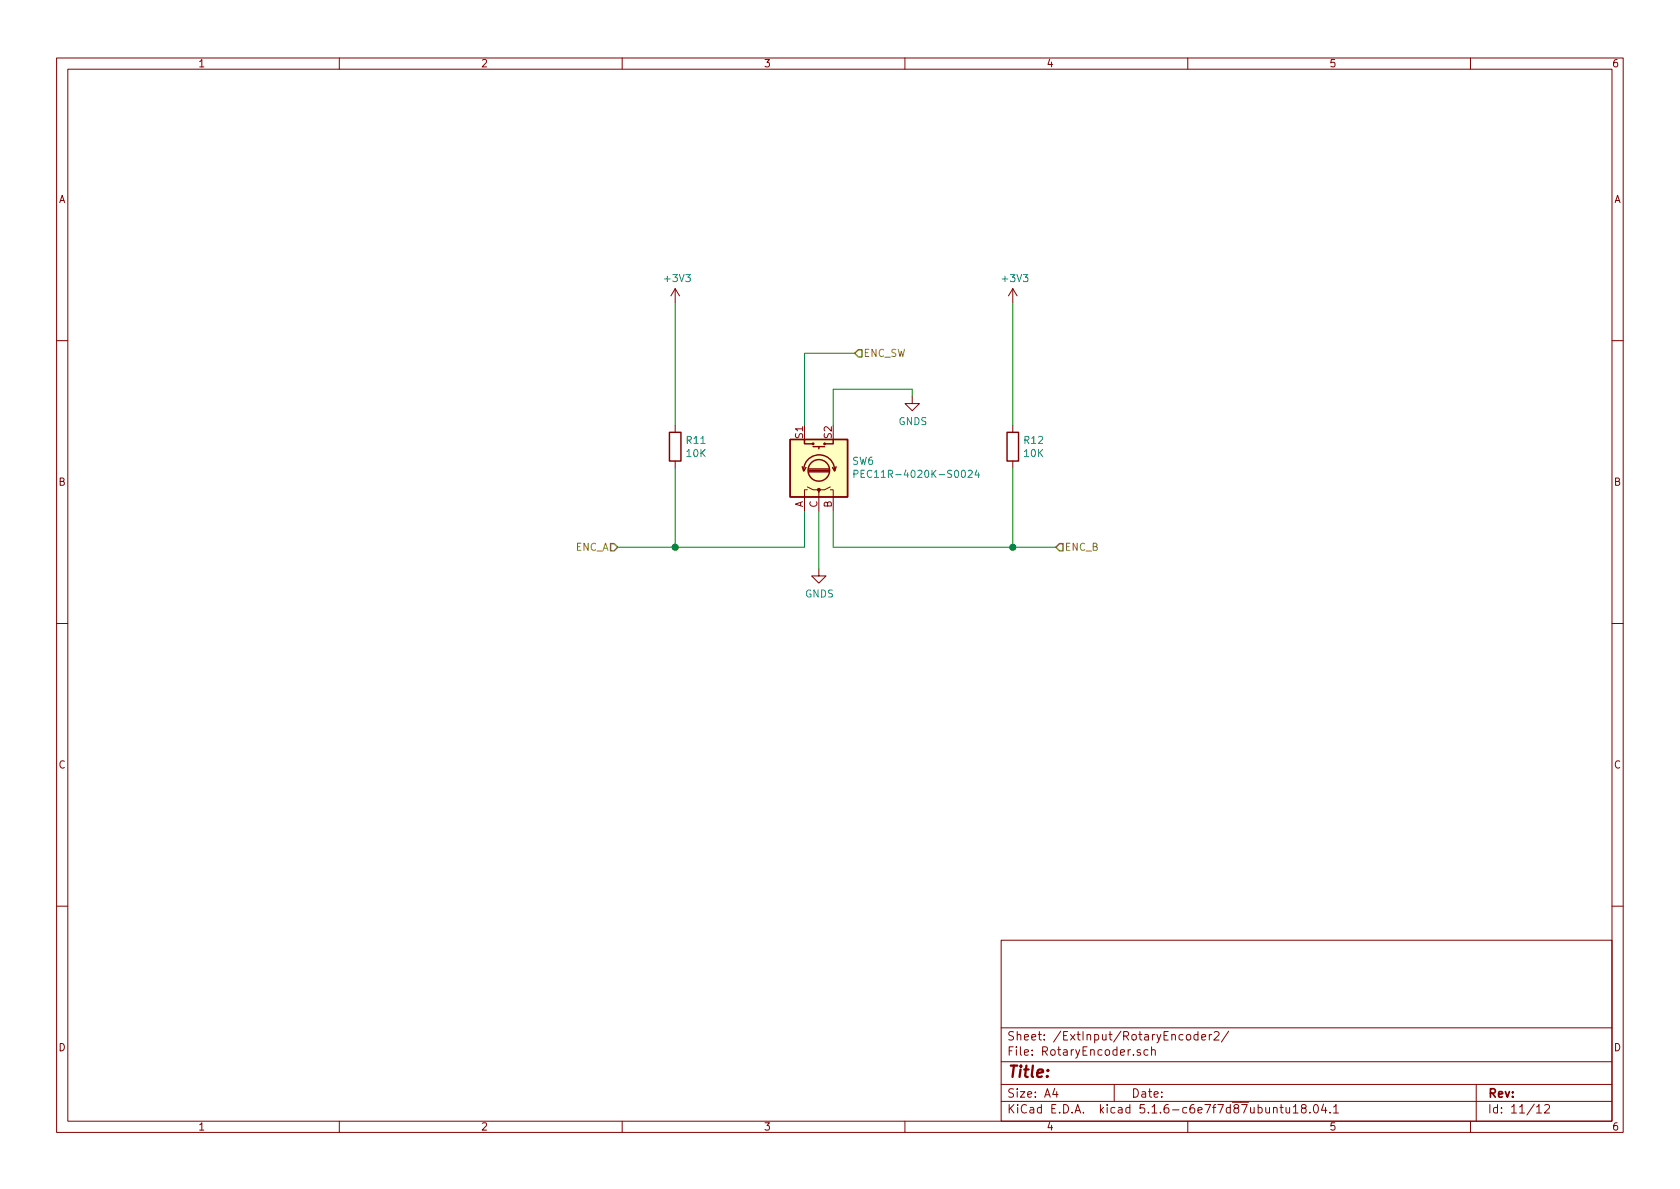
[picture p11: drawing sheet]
<svg xmlns="http://www.w3.org/2000/svg" width="297mm" height="210mm" viewBox="0 0 297 210" stroke-linecap="round" stroke-linejoin="round" font-family="sans-serif">
<g fill="none" stroke="#840000" stroke-width=".18">
<path d="M10 10.3h277v189.9h-277zM12 12.2h273v186.1h-273zM60 10.3v1.9M110 10.3v1.9M160 10.3v1.9M210 10.3v1.9M260 10.3v1.9M119.4 51l-.8 1.3M119.4 51v2.6M119.4 51l.7 1.3M179.1 51l-.8 1.3M179.1 51v2.6"/>
<path d="M179.1 51l.7 1.3M10 60.2h2M119.4 75.2v1.2M161.3 70.1v1.3h1.3l-1.3 1.2-1.3-1.2h1.3M179.1 75.2v1.2M285 60.2h2M119.4 81.5v1.3M142.7 86.6h-.5v3.8M142.7 86.1l1.1 .5h1v.5M146.8 86.6h.5v3.8M146.8 86.1l-1 .5h-1v3.8M179.1 81.5v1.3"/>
<path d="M10 110.3h2M144.8 100.6v1.2h1.2l-1.2 1.3-1.3-1.3h1.3M285 110.3h2M10 160.2h2M177 166.3h108v32h-108zM285 160.2h2M60 198.3v1.9M110 198.3v1.9M160 198.3v1.9M177 194.8h108M177 191.8h108M177 187.8h108"/>
<path d="M177 181.8h108M186.5 192.5l-.4 1h1M186.8 193v1M197 191.8v3M201.6 185.7a.37 .37 0 0 0-.6 .1l.1 .2 .5 .2 .1 .1-.2 .3-.5-.1M203 185.7l-.5-.1-.2 .3v.6l.2 .1 .5-.1M203.6 185.7h.1a.37 .37 0 0 1 .6 .1v.8M203.6 185.1v1.5M209.8 183.1l.2-.2 .5 .2v.7l-.2 .1-.5-.1zM210 198.3v1.9M211.8 183l-.4-.1-.3 .3 .1 .6 .2 .1 .4-.1M211.8 182.4v1.5"/>
<path d="M212.5 183.4l.7-.1-.1-.3-.4-.1-.2 .2v.7h.6M213.8 182.9v1M214.2 182.9l-.4 .3M214.7 182.6l.2-.2h.3l.3 .2v.2l-.9 1.1h.9M217.2 182.3l-1.2 2M225.2 196l.2-.2 .3 .1 .1 .9M226.3 195.8h.6M226.5 195.3v1.3l.4 .2M227.4 195.8l.1 .9 .3 .1 .2-.1M228 195.8v1M228.7 195.8l.4-.5v1.5M228.7 196.8h.8"/>
<path d="M230.4 196l-.3-.2v-.3a.48 .48 0 0 1 .8 0l-.1 .4-.7 .2v.4l.3 .3h.3l.2-.3v-.4l-.2-.1M231.6 196.7v.1M232.4 195.4l.2-.1a.8 .8 0 0 1 .5 .8 .8 .8 0 0 1-.5 .7 1 1 0 0 1-.2-1.4zM234 195.2l-.3 1.1h.9M234.4 195.8v1M235.2 196.7v.1M235.8 195.8l.4-.5v1.5M235.8 196.8h.9M260 198.3v1.9M261 191.8v6.5M271.7 195.8l.4-.5v1.5M271.7 196.8h.8"/>
<path d="M273.1 195.5l.2-.2h.4l.2 .2 .1 .3-.1 .2-.9 .8h1"/>
</g>
<g fill="none" stroke="#840000" stroke-width=".25">
<path d="M118.4 76.4h2v5.1h-2zM139.7 77.7h10.2v10.2h-10.2zM142.2 77.7v.8h1.6M143.8 79h2M144.8 79v.4M147.3 77.7v.8h-1.5M178.1 76.4h2v5.1h-2zM141.9 82.5l.2 .8 .4-.6M142.1 83.2a2.74 2.74 0 0 1 2.7-2.8 2.74 2.74 0 0 1 2.8 2.8M143 83.4h3.6M143 83.2h3.6M143 82.9h3.6"/>
<path d="M147.8 82.5l-.2 .8-.4-.6"/>
<circle cx="143.8" cy="78.5" r=".13"/>
<circle cx="145.8" cy="78.5" r=".13"/>
<circle cx="144.8" cy="83.2" r="1.9"/>
</g>
<path d="M139.7 77.7h10.2v10.2h-10.2z" fill="#ffffc2" stroke="#ffffc2" stroke-width=".18"/>
<circle cx="144.8" cy="86.6" r=".25" fill="#840000" stroke="#840000" stroke-width=".18"/>
<path d="M151 83.8h.6l.1-.2-.1-.3-.1-.1h-.5v1.2M152.2 83.8h.5M152.9 83.2h-.7v1.2h.7M171.2 83.3l.5-.1 .2 .3-.8 .9h.8M172.7 83.1l-.3 .9h.8M173 83.6v.8" fill="none" stroke="#008484" stroke-width=".18"/>
<path d="M119.4 53.6v21.6M179.1 53.6v21.6M151.1 62.5h-8.9v12.7M161.3 70.1v-1.3h-14v6.4M119.4 82.8v14M142.2 90.4v6.4h-33M144.8 90.4v10.2M147.3 90.4v6.4h39.4M179.1 82.8v14" fill="none" stroke="#008400" stroke-width=".18"/>
<path d="M151.8 61.8h.6v1.3h-.6l-.7-.6zM107.9 96.1h.7l.6 .7-.6 .6h-.7zM187.3 96.1h.7v1.3h-.7l-.6-.6z" fill="none" stroke="#848400" stroke-width=".25"/>
<g fill="#008400" stroke="#008400" stroke-width=".25">
<circle cx="119.4" cy="96.8" r=".51"/>
<circle cx="179.1" cy="96.8" r=".51"/>
</g>
<text font-size="2.8" fill="#840000" x="178" y="190.5">Title:</text>
<g font-size="2.1" fill="#840000">
<text x="178" y="184">Sheet: /ExtInput/RotaryEncoder2/</text>
<text x="178" y="186.7">File: RotaryEncoder.sch</text>
<text x="178" y="196.9">KiCad E.D.A. kicad 5.1.6-c6e7f7d87ubuntu18.04.1</text>
<text x="178" y="194.1">Size: A4</text>
<text x="200" y="194.1">Date:</text>
<text x="263" y="194.1">Rev:</text>
<text x="263" y="196.9">Id: 11/12</text>
</g>
<g font-size="1.8" fill="#840000">
<text x="35" y="11.9">1</text>
<text x="85" y="11.9">2</text>
<text x="135" y="11.9">3</text>
<text x="185" y="11.9">4</text>
<text x="235" y="11.9">5</text>
<text x="285" y="11.9">6</text>
<text x="10.4" y="35.9">A</text>
<text x="285.4" y="35.9">A</text>
<text x="142" y="77.5" transform="rotate(-90 142 77.5)">S1</text>
<text x="147.1" y="77.5" transform="rotate(-90 147.1 77.5)">S2</text>
<text x="10.4" y="85.9">B</text>
<text x="142" y="89.8" transform="rotate(-90 142 89.8)">A</text>
<text x="144.5" y="89.8" transform="rotate(-90 144.5 89.8)">C</text>
<text x="147.1" y="89.8" transform="rotate(-90 147.1 89.8)">B</text>
<text x="285.4" y="85.9">B</text>
<text x="10.4" y="135.9">C</text>
<text x="285.4" y="135.9">C</text>
<text x="10.4" y="185.9">D</text>
<text x="285.4" y="185.9">D</text>
<text x="35" y="199.9">1</text>
<text x="85" y="199.9">2</text>
<text x="135" y="199.9">3</text>
<text x="185" y="199.9">4</text>
<text x="235" y="199.9">5</text>
<text x="285" y="199.9">6</text>
</g>
<g font-size="1.8" fill="#008484">
<text x="117.7" y="49.9">+3V3</text>
<text x="177.4" y="49.9">+3V3</text>
<text x="158.9" y="75.2">GNDS</text>
<text x="121.4" y="78.5">R11</text>
<text x="121.4" y="80.8">10K</text>
<text x="150.7" y="82.2">SW6</text>
<text x="181.1" y="78.5">R12</text>
<text x="181.1" y="80.8">10K</text>
<text x="152.8" y="84.5">PEC11R-4020K-S0024</text>
<text x="142.4" y="105.7">GNDS</text>
</g>
<g font-size="1.8" fill="#848400">
<text x="152.7" y="63.1">ENC_SW</text>
<text x="101.7" y="97.4">ENC_A</text>
<text x="188.2" y="97.4">ENC_B</text>
</g>
</svg>
